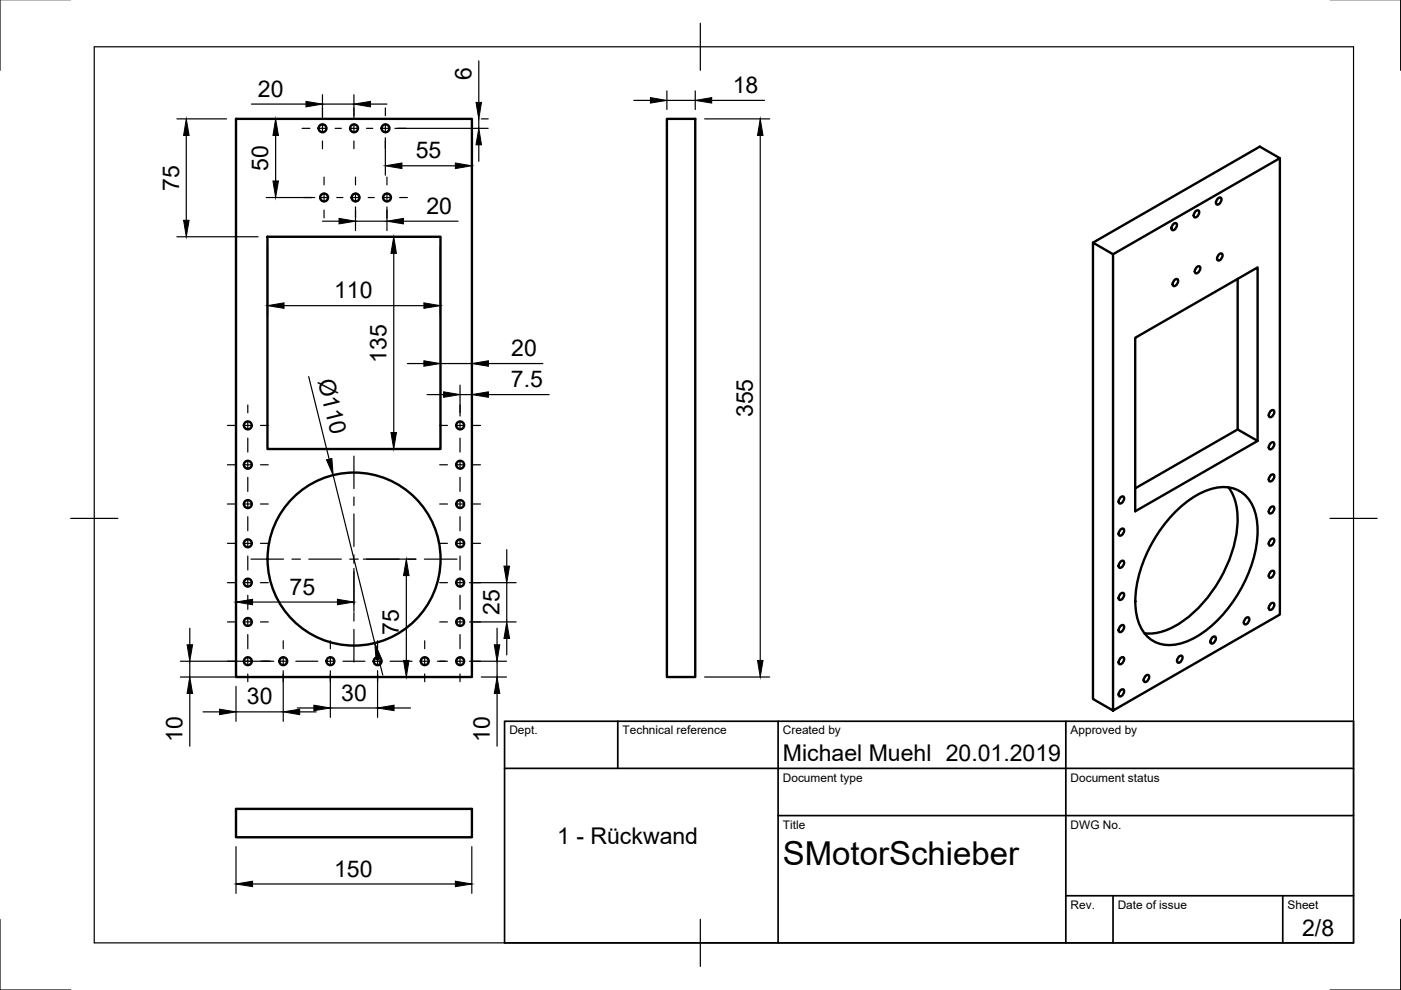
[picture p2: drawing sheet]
<svg xmlns="http://www.w3.org/2000/svg" width="297mm" height="210mm" viewBox="0 0 297 210" stroke-linecap="round" stroke-linejoin="round" font-family="sans-serif">
<!-- layer: Sichtbar -->
<g fill="none" stroke="#000" stroke-width=".51">
<path d="M50 25.2h50.1v118.3h-50.1zM141.4 25.2h6v118.3h-6zM271.4 33.5v96.8l-35.4 20.4-4.3-2.5v-96.8l4.3 2.5v96.8M56.7 50.2h36.7v45h-36.7zM231.7 51.4l35.4-20.3 4.3 2.4-35.4 20.4M248.7 47.6l.7-.3a.97 .97 0 0 1-.9 1.5 .84 .84 0 0 1 .2-1.2zM249 59.4l.6-.2a.97 .97 0 0 1-.8 1.4 .84 .84 0 0 1 .2-1.2zM253.4 44.8l.7-.2a.97 .97 0 0 1-.8 1.5 .84 .84 0 0 1 .1-1.3zM253.7 56.7l.6-.2a.97 .97 0 0 1-.8 1.4 .84 .84 0 0 1 .2-1.2zM258.2 42.1l.6-.2a.97 .97 0 0 1-.8 1.5 .84 .84 0 0 1 .2-1.3zM258.4 54l.6-.2a.97 .97 0 0 1-.8 1.4 .84 .84 0 0 1 .2-1.2zM262.4 59.1v32l4.2 2.4-25.9 14.9v-36.8l25.9-14.9v36.8"/>
<path d="M262.4 91.1l-21.7 12.4M269.4 94l.6-.2a.97 .97 0 0 1-.8 1.4 .84 .84 0 0 1 .2-1.2zM269.4 87.2l.6-.2a.97 .97 0 0 1-.8 1.4 .84 .84 0 0 1 .2-1.2zM237.5 119.1l.7-.2a.97 .97 0 0 1-.9 1.5 .84 .84 0 0 1 .2-1.3zM237.5 112.3l.7-.2a.97 .97 0 0 1-.9 1.4 .84 .84 0 0 1 .2-1.2zM237.5 105.5l.7-.2a.97 .97 0 0 1-.9 1.4 .84 .84 0 0 1 .2-1.2zM248.6 109.1a16.7 16.7 0 0 1 10.4-5.8 6.7 6.7 0 0 1 7 4.9 20.1 20.1 0 0 1-1.6 14 27.9 27.9 0 0 1-10.7 12.8 9.7 9.7 0 0 1-8.7 1.2 8 8 0 0 1-4.2-7.1 26.5 26.5 0 0 1 5.6-17.3zM260.5 103.3a12.5 12.5 0 0 1 1.7 9.3 28.9 28.9 0 0 1-12.9 20.1 10.8 10.8 0 0 1-6.6 1.6M269.4 114.4l.6-.2a.97 .97 0 0 1-.8 1.5 .84 .84 0 0 1 .2-1.3zM269.4 107.6l.6-.2a.97 .97 0 0 1-.8 1.4 .84 .84 0 0 1 .2-1.2zM269.4 100.8l.6-.2a.97 .97 0 0 1-.8 1.5 .84 .84 0 0 1 .2-1.3zM237.5 139.6l.7-.2a.97 .97 0 0 1-.9 1.4 .84 .84 0 0 1 .2-1.2z"/>
<path d="M237.5 132.8l.7-.3a.97 .97 0 0 1-.9 1.5 .84 .84 0 0 1 .2-1.2zM237.5 126l.7-.3a.97 .97 0 0 1-.9 1.5 .84 .84 0 0 1 .2-1.2zM249.9 139.3l.7-.3a.97 .97 0 0 1-.9 1.5 .84 .84 0 0 1 .2-1.2zM257 135.2l.6-.2a.97 .97 0 0 1-.8 1.4 .84 .84 0 0 1 .2-1.2zM264.1 131.1l.6-.2a.97 .97 0 0 1-.8 1.5 .84 .84 0 0 1 .2-1.3zM269.4 128.1l.6-.3a.97 .97 0 0 1-.8 1.5 .84 .84 0 0 1 .2-1.2zM269.4 121.3l.6-.3a.97 .97 0 0 1-.8 1.5 .84 .84 0 0 1 .2-1.2zM237.5 146.4l.7-.2a.97 .97 0 0 1-.9 1.4 .84 .84 0 0 1 .2-1.2zM242.8 143.4l.7-.3a.97 .97 0 0 1-.9 1.5 .84 .84 0 0 1 .2-1.2zM50 171.5h50.1v6h-50.1z"/>
<circle cx="68.4" cy="27.2" r=".84"/>
<circle cx="75.1" cy="27.2" r=".84"/>
<circle cx="81.7" cy="27.2" r=".84"/>
<circle cx="68.7" cy="41.9" r=".84"/>
<circle cx="75.4" cy="41.9" r=".84"/>
<circle cx="82.1" cy="41.9" r=".84"/>
<circle cx="52.5" cy="98.5" r=".84"/>
<circle cx="52.5" cy="90.2" r=".84"/>
<circle cx="97.6" cy="90.2" r=".84"/>
<circle cx="97.6" cy="98.5" r=".84"/>
<circle cx="52.5" cy="106.9" r=".84"/>
<circle cx="52.5" cy="115.2" r=".84"/>
<circle cx="75.1" cy="118.5" r="18.3"/>
<circle cx="97.6" cy="106.9" r=".84"/>
<circle cx="97.6" cy="115.2" r=".84"/>
<circle cx="52.5" cy="131.9" r=".84"/>
<circle cx="52.5" cy="123.5" r=".84"/>
<circle cx="97.6" cy="131.9" r=".84"/>
<circle cx="97.6" cy="123.5" r=".84"/>
<circle cx="52.5" cy="140.2" r=".84"/>
<circle cx="60.1" cy="140.2" r=".84"/>
<circle cx="70.1" cy="140.2" r=".84"/>
<circle cx="80.1" cy="140.2" r=".84"/>
<circle cx="90.1" cy="140.2" r=".84"/>
<circle cx="97.6" cy="140.2" r=".84"/>
</g>
<!-- layer: Border -->
<path d="M0 -.1v15M297 -.1v15M20 9.9h267v190h-267zM148.5 4.9v10M15 109.9h10M282 109.9h10M0 194.9v15h15M148.5 194.9v10M297 194.9v15h-15" fill="none" stroke="#000" stroke-width=".25"/>
<!-- layer: TitleBlock -->
<path d="M107 152.9h180v47h-180zM131 152.9v10M165 152.9v47M226 152.9v47M107 162.9h180M165 172.9h122M226 189.9h61M236 189.9v10M272 189.9v10" fill="none" stroke="#000" stroke-width=".36"/>
<!-- layer: Center Lines -->
<g fill="none" stroke="#000" stroke-width=".25">
<path d="M64.1 27.2h1.6M67.5 27.2h1.8M68.4 22.9v1.6M68.4 26.3v1.8M68.4 29.9v1.6M68.7 37.5v1.7M71.1 27.2h1.3M74.1 27.2h1.8M75 22.9v1.6M75 26.3v1.8M75 29.9v1.6M75.4 37.5v1.7"/>
<path d="M77.7 27.2h1.3M80.8 27.2h1.8M81.7 22.9v1.6M81.7 26.3v1.8M81.7 29.9v1.6M82 37.5v1.7M84.4 27.2h1.6M64.4 41.9h1.6M67.8 41.9h1.8M68.7 41v1.8M68.7 44.5v1.7M71.4 41.9h1.3"/>
<path d="M74.5 41.9h1.8M75.4 41v1.8M75.4 44.5v1.7M78.1 41.9h1.3M81.2 41.9h1.7M82 41v1.8M82 44.5v1.7M84.7 41.9h1.7M48.2 90.2h1.7M48.2 98.5h1.7M51.6 90.2h1.8M51.6 98.5h1.8"/>
<path d="M52.5 85.9v1.6M52.5 89.3v1.8M52.5 92.9v3M52.5 97.7v1.7M55.2 90.2h1.7M55.2 98.5h1.7M75 96.7v6.9M93.2 90.2h1.7M93.2 98.5h1.7M96.6 90.2h1.8M96.6 98.5h1.8M97.5 85.9v1.6"/>
<path d="M97.5 89.3v1.8M97.5 92.9v3M97.5 97.7v1.7M100.2 90.2h1.7M100.2 98.5h1.7M48.2 115.2h1.7M48.2 106.9h1.7M51.6 115.2h1.8M51.6 106.9h1.8M52.5 101.2v3M52.5 106v1.8M52.5 109.6v2.9"/>
<path d="M52.5 114.3v1.8M52.5 117.9v3M53.2 118.5h6.9M55.2 115.2h1.7M55.2 106.9h1.7M61.9 118.5h1.8M65.5 118.5h6.9M74.1 118.5h1.8M75 105.4v1.8M75 109v6.9M75 117.6v1.8M77.7 118.5h6.9"/>
<path d="M86.4 118.5h1.8M90 118.5h6.9M93.2 115.2h1.7M93.2 106.9h1.7M96.6 115.2h1.8M96.6 106.9h1.8M97.5 101.2v3M97.5 106v1.8M97.5 109.6v2.9M97.5 114.3v1.8M97.5 117.9v3M100.2 115.2h1.7"/>
<path d="M100.2 106.9h1.7M48.2 131.9h1.7M48.2 123.5h1.7M51.6 131.9h1.8M51.6 123.5h1.8M52.5 122.7v1.7M52.5 126.2v3M52.5 131v1.8M52.5 134.5v3M52.5 139.3v1.8M55.2 131.9h1.7M55.2 123.5h1.7"/>
<path d="M60 135.9v1.6M60 139.3v1.8M70 135.9v1.6M70 139.3v1.8M75 121.2v6.9M75 129.9v1.8M75 133.5v6.9M80.1 135.9v1.6M80.1 139.3v1.8M90 135.9v1.6M90 139.3v1.8M93.2 131.9h1.7"/>
<path d="M93.2 123.5h1.7M96.6 131.9h1.8M96.6 123.5h1.8M97.5 122.7v1.7M97.5 126.2v3M97.5 131v1.8M97.5 134.5v3M97.5 139.3v1.8M100.2 131.9h1.7M100.2 123.5h1.7M48.2 140.2h1.7M51.6 140.2h1.8"/>
<path d="M52.5 142.9v1.6M55.2 140.2h2.2M59.2 140.2h1.7M60 142.9v1.6M62.7 140.2h4.7M69.2 140.2h1.7M70 142.9v1.6M72.7 140.2h4.7M79.1 140.2h1.8M80.1 142.9v1.6M82.7 140.2h4.7M89.2 140.2h1.7"/>
<path d="M90 142.9v1.6M92.7 140.2h2.2M96.6 140.2h1.8M97.5 142.9v1.6M100.2 140.2h1.7"/>
</g>
<!-- layer: Dimensions -->
<g fill="none" stroke="#000" stroke-width=".25">
<path d="M101.5 12.9v8.8M141.4 19.3v3.9M147.4 19.3v3.9M37.5 25.2h10.5M39.5 28.7v18M53.3 22.1h11.6M58.4 28.7v9.7M68.4 20.1v5.1M68.4 22.1h6.6M75 20.1v5.1M78.5 22.1h3.5M81.7 29.2v7.9"/>
<path d="M83.7 27.2h19.8M85.2 35.2h11.3M100 27.2v9.9M101.5 25.2v2M101.5 30.7v3.5M102 25.2h1.5M134.4 21.3h3.5M141.4 21.3h6M149.4 25.2h13.8M150.9 21.3h11.2M161.2 28.7v111.3M37.5 50.2h17.2"/>
<path d="M56.5 41.9h10.2M56.7 52.2v14.6M68.4 46.9h3.5M75.4 43.9v5M75.4 46.9h6.6M81.5 50.2h9.9M82 43.9v5M83.5 53.7v38M85.5 46.9h11.6M93.4 52.2v14.6M60.2 64.8h29.7M65.4 79.9l4.4 17.4"/>
<path d="M86.4 77.1h3.5M93.4 77.1h6.6M103.5 77.1h11.6M81.5 95.2h9.9M90.6 83.7h3.4M97.5 81.7v6.5M97.5 83.7h2.5M100 81.7v59.8M103.5 83.7h12.9M70.6 100.7l8.9 35.6M77 118.5h11.1M107.4 116.5v3.5"/>
<path d="M40.2 133.2v3.5M50 125.6v15.9M53.6 127.6h17.9M75 120.5v9.1M80.3 139.7l.9 3.4M86.1 122v18M99.5 131.9h9.9M99.5 123.5h9.9M105.4 133.2v3.5M107.4 123.5v8.4M107.4 135.4v3.5M38.2 143.5h24.5"/>
<path d="M38.2 140.2h19.8M40.2 140.2v3.3M40.2 147v11.2M43.1 150.9h3.4M50 145.5v7.4M50 150.9h10M60 142.2v10.7M63 150.1h3.5M63.5 150.9h3.5M70 142.2v9.9M70 150.1h10.1M80.1 142.2v9.9"/>
<path d="M83.5 150.1h3.5M84.1 143.5h13.9M99.5 140.2h7.9M102 143.5h5.4M105.4 140.2v3.3M105.4 147v11.2M149.4 143.5h13.8M50 179.5v9.9M100 179.5v9.9M53.6 187.4h42.9"/>
</g>
<g fill="#000" stroke="#000" stroke-width=".21">
<path d="M39.5 25.2l.6 3.5h-1.2zM57.9 38.4h1.1l-.6 3.5zM58.4 25.2l.6 3.5h-1.1zM64.9 21.5l3.5 .6-3.5 .6zM75 22.1l3.5-.6v1.2zM81.7 35.2l3.5-.6v1.1zM96.5 34.6l3.5 .6-3.5 .5zM101.5 27.2l.6 3.5h-1.2zM100.9 21.7h1.2l-.6 3.5zM137.9 20.7l3.5 .6-3.5 .6zM147.4 21.3l3.5-.6v1.2zM161.2 25.2l.6 3.5h-1.2z"/>
<path d="M38.9 46.7h1.2l-.6 3.5zM71.9 46.3l3.5 .6-3.5 .6zM83.5 50.2l.6 3.5h-1.2zM82 46.9l3.5-.6v1.2zM56.7 64.8l3.5-.6v1.2zM89.9 64.2l3.5 .6-3.5 .6zM89.9 76.5l3.5 .6-3.5 .6zM100 77.1l3.5-.6v1.2zM69.2 97.5l1.2-.3 .2 3.5zM82.9 91.7h1.2l-.6 3.5zM94 83.1l3.5 .6-3.5 .5zM100 83.7l3.5-.6v1.1z"/>
<path d="M39.7 136.7h1.1l-.6 3.5zM50 127.6l3.6-.5v1.1zM71.5 127.1l3.5 .5-3.5 .6zM79.5 136.3l1.4 3.3-1.2 .3zM86.1 118.5l.6 3.5h-1.1zM104.8 136.7h1.2l-.6 3.5zM107.4 131.9l.6 3.5h-1.2zM106.8 120h1.2l-.6 3.5zM40.2 143.5l.6 3.5h-1.1zM46.5 150.4l3.5 .5-3.5 .6zM60 150.9l3.5-.5v1.1zM66.5 149.5l3.5 .6-3.5 .6z"/>
<path d="M80.1 150.1l3.4-.6v1.2zM85.6 140h1.1l-.6 3.5zM105.4 143.5l.6 3.5h-1.2zM160.6 140h1.2l-.6 3.5zM50 187.4l3.6-.6v1.2zM96.5 186.8l3.5 .6-3.5 .6z"/>
</g>
<text font-size="7" x="166" y="183.4">SMotorSchieber</text>
<g font-size="4.9">
<text x="99.9" y="16.9" transform="rotate(-90 99.9 16.9)">6</text>
<text x="54.7" y="20.5">20</text>
<text x="155.4" y="19.7">18</text>
<text x="88.2" y="33.6">55</text>
<text x="38" y="40.4" transform="rotate(-90 38 40.4)">75</text>
<text x="56.9" y="36.3" transform="rotate(-90 56.9 36.3)">50</text>
<text x="90.4" y="45.3">20</text>
<text x="70.8" y="63.2">110</text>
<text x="81.9" y="77" transform="rotate(-90 81.9 77)">135</text>
<text x="108.4" y="75.5">20</text>
<text x="67.4" y="80.7" transform="rotate(76 67.4 80.7)">Ø110</text>
<text x="108.3" y="82.1">7.5</text>
<text x="159.6" y="88.4" transform="rotate(-90 159.6 88.4)">355</text>
<text x="61.4" y="126.1">75</text>
<text x="105.9" y="130.4" transform="rotate(-90 105.9 130.4)">25</text>
<text x="84.6" y="134.6" transform="rotate(-90 84.6 134.6)">75</text>
<text x="52.3" y="149.4">30</text>
<text x="72.3" y="148.5">30</text>
<text x="38.7" y="157.2" transform="rotate(-90 38.7 157.2)">10</text>
<text x="103.8" y="157.2" transform="rotate(-90 103.8 157.2)">10</text>
<text x="166" y="161.4">Michael Muehl 20.01.2019</text>
<text x="118.1" y="179">1 - Rückwand</text>
<text x="70.8" y="185.9">150</text>
<text x="276.1" y="198.6">2/8</text>
</g>
<g font-size="2.5">
<text x="108" y="155.7">Dept.</text>
<text x="132" y="155.7">Technical reference</text>
<text x="166" y="155.7">Created by</text>
<text x="227" y="155.7">Approved by</text>
<text x="166" y="165.7">Document type</text>
<text x="227" y="165.7">Document status</text>
<text x="166" y="175.7">Title</text>
<text x="227" y="175.7">DWG No.</text>
<text x="227" y="192.7">Rev.</text>
<text x="237" y="192.7">Date of issue</text>
<text x="273" y="192.7">Sheet</text>
</g>
</svg>
